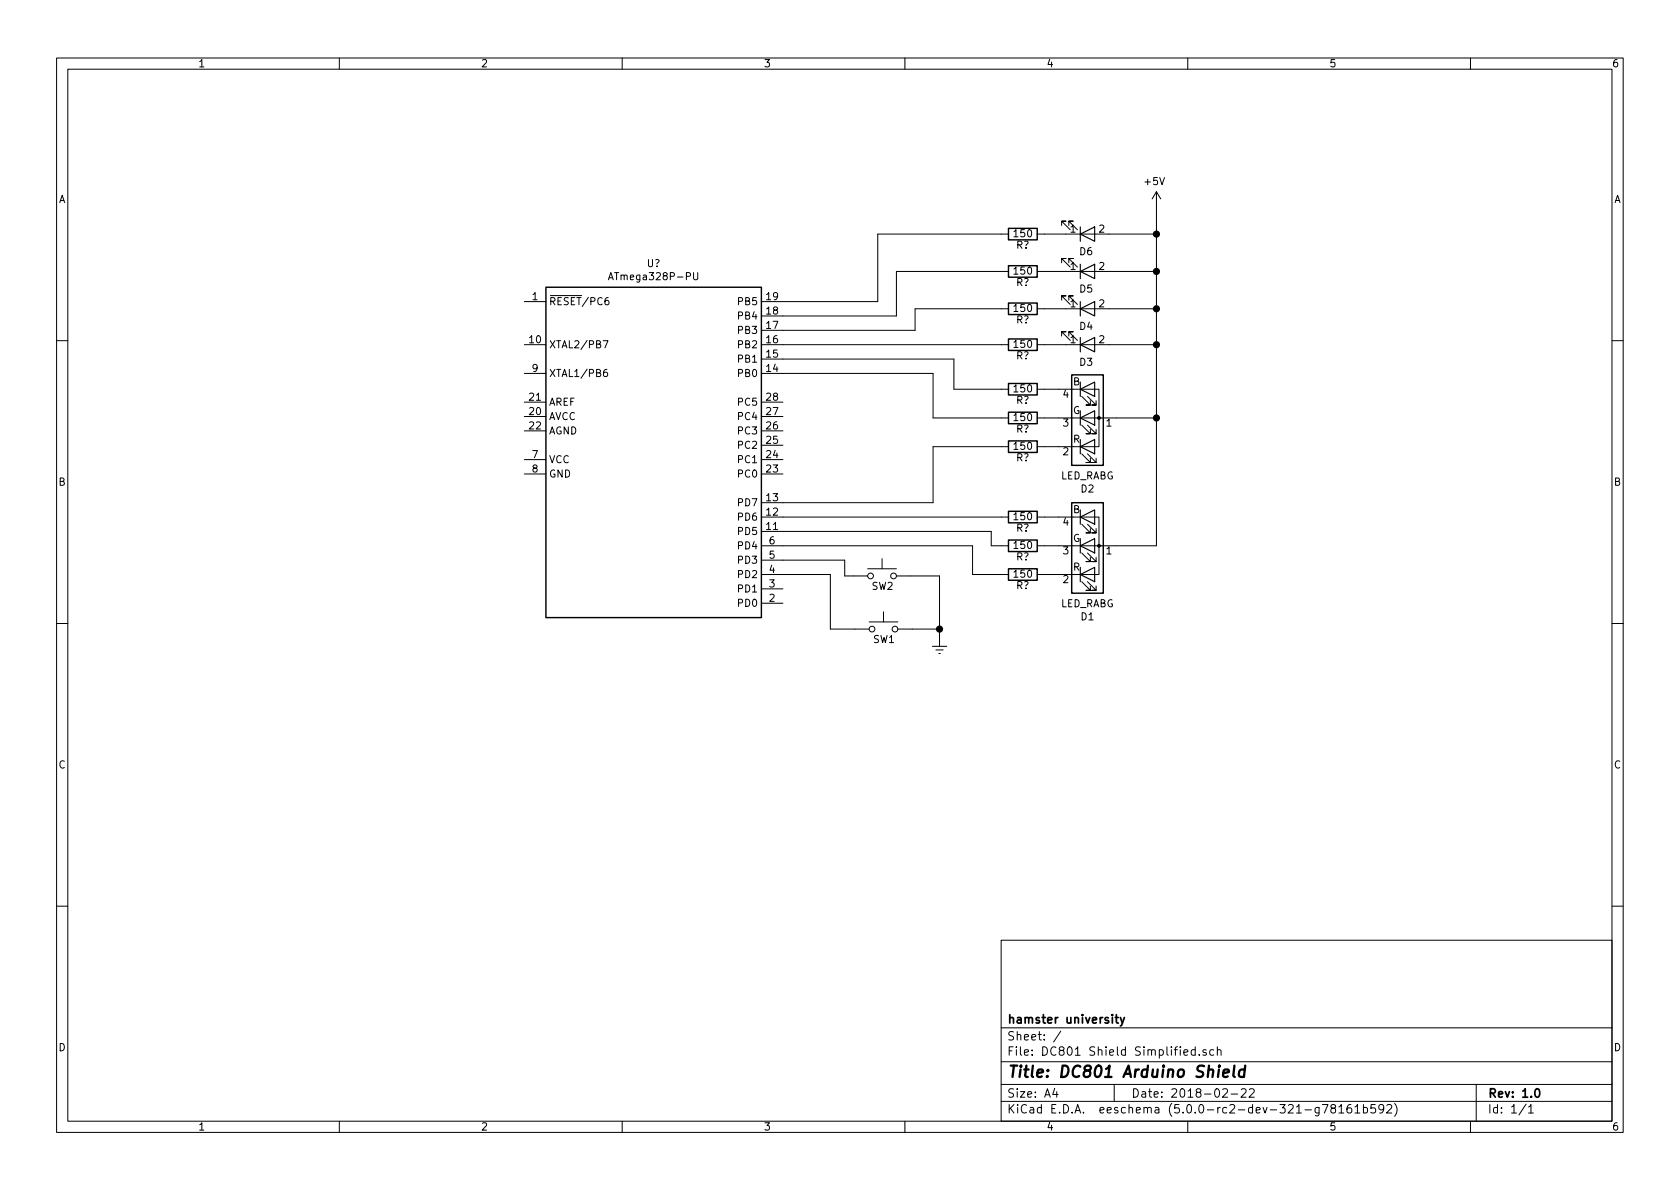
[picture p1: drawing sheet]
EESchema Schematic File Version 4
EELAYER 26 0
EELAYER END
$Descr A4 11693 8268
encoding utf-8
Sheet 1 1
Title "DC801 Arduino Shield"
Date "2018-02-22"
Rev "1.0"
Comp "hamster university"
Comment1 ""
Comment2 ""
Comment3 ""
Comment4 ""
$EndDescr
$Comp
L Device:LED_ARGB D1
U 1 1
P 7570 3790
F 0 "D1" H 7570 4287 50  0000 C CNN
F 1 "LED_RABG" H 7570 4196 50  0000 C CNN
F 2 "LEDs:LED_Cree-PLCC4_3.2x2.8mm_CCW" H 7570 3740 50  0001 C CNN
F 3 "" H 7570 3740 50  0001 C CNN
	1    7570 3790
	1    0    0    1   
$EndComp
$Comp
L Device:LED_ARGB D2
U 1 1
P 7570 2900
F 0 "D2" H 7570 3397 50  0000 C CNN
F 1 "LED_RABG" H 7570 3306 50  0000 C CNN
F 2 "LEDs:LED_Cree-PLCC4_3.2x2.8mm_CCW" H 7570 2850 50  0001 C CNN
F 3 "" H 7570 2850 50  0001 C CNN
	1    7570 2900
	1    0    0    1   
$EndComp
$Comp
L power:+5V #PWR05
U 1 1
P 8050 1425
F 0 "#PWR05" H 8050 1275 50  0001 C CNN
F 1 "+5V" H 8065 1598 50  0000 C CNN
F 2 "" H 8050 1425 50  0001 C CNN
F 3 "" H 8050 1425 50  0001 C CNN
	1    8050 1425
	-1   0    0    -1  
$EndComp
Wire Wire Line
	5450 3790 6770 3790
Wire Wire Line
	6770 3790 6770 3990
Wire Wire Line
	6900 3790 6900 3690
Wire Wire Line
	6900 3690 5450 3690
Wire Wire Line
	5450 3490 6495 3490
Wire Wire Line
	6495 3490 6495 3100
$Comp
L Device:LED D6
U 1 1
P 7570 1620
F 0 "D6" H 7561 1745 50  0000 C CNN
F 1 "LED" V 7517 1503 50  0001 R CNN
F 2 "LEDs:LED_0805" H 7570 1620 50  0001 C CNN
F 3 "" H 7570 1620 50  0001 C CNN
	1    7570 1620
	1    0    0    1   
$EndComp
$Comp
L Device:LED D5
U 1 1
P 7570 1880
F 0 "D5" H 7561 2005 50  0000 C CNN
F 1 "LED" V 7517 1763 50  0001 R CNN
F 2 "LEDs:LED_0805" H 7570 1880 50  0001 C CNN
F 3 "" H 7570 1880 50  0001 C CNN
	1    7570 1880
	1    0    0    1   
$EndComp
$Comp
L Device:LED D4
U 1 1
P 7570 2140
F 0 "D4" H 7561 2265 50  0000 C CNN
F 1 "LED" V 7517 2023 50  0001 R CNN
F 2 "LEDs:LED_0805" H 7570 2140 50  0001 C CNN
F 3 "" H 7570 2140 50  0001 C CNN
	1    7570 2140
	1    0    0    1   
$EndComp
$Comp
L Device:LED D3
U 1 1
P 7570 2390
F 0 "D3" H 7561 2515 50  0000 C CNN
F 1 "LED" V 7517 2273 50  0001 R CNN
F 2 "LEDs:LED_0805" H 7570 2390 50  0001 C CNN
F 3 "" H 7570 2390 50  0001 C CNN
	1    7570 2390
	1    0    0    1   
$EndComp
$Comp
L Switch:SW_Push SW1
U 1 1
P 6150 4370
F 0 "SW1" H 6225 4300 50  0000 R CNN
F 1 "SW_Push" V 6105 4322 50  0001 R CNN
F 2 "" H 6150 4570 50  0001 C CNN
F 3 "" H 6150 4570 50  0001 C CNN
	1    6150 4370
	-1   0    0    -1  
$EndComp
$Comp
L Switch:SW_Push SW2
U 1 1
P 6140 4000
F 0 "SW2" H 6215 3930 50  0000 R CNN
F 1 "SW_Push" V 6095 3952 50  0001 R CNN
F 2 "" H 6140 4200 50  0001 C CNN
F 3 "" H 6140 4200 50  0001 C CNN
	1    6140 4000
	-1   0    0    -1  
$EndComp
Wire Wire Line
	5780 3990 5450 3990
$Comp
L Device:R R?
U 1 1
P 7120 2700
F 0 "R?" V 7040 2700 50  0000 C CNN
F 1 "150" V 7120 2700 50  0000 C CNN
F 2 "Resistors_SMD:R_0805" V 7050 2700 50  0001 C CNN
F 3 "" H 7120 2700 50  0001 C CNN
	1    7120 2700
	0    1    -1   0   
$EndComp
$Comp
L Device:R R?
U 1 1
P 7120 2900
F 0 "R?" V 7040 2900 50  0000 C CNN
F 1 "150" V 7120 2900 50  0000 C CNN
F 2 "Resistors_SMD:R_0805" V 7050 2900 50  0001 C CNN
F 3 "" H 7120 2900 50  0001 C CNN
	1    7120 2900
	0    1    -1   0   
$EndComp
$Comp
L Device:R R?
U 1 1
P 7120 3100
F 0 "R?" V 7040 3100 50  0000 C CNN
F 1 "150" V 7120 3100 50  0000 C CNN
F 2 "Resistors_SMD:R_0805" V 7050 3100 50  0001 C CNN
F 3 "" H 7120 3100 50  0001 C CNN
	1    7120 3100
	0    1    -1   0   
$EndComp
$Comp
L Device:R R?
U 1 1
P 7120 3590
F 0 "R?" V 7040 3590 50  0000 C CNN
F 1 "150" V 7120 3590 50  0000 C CNN
F 2 "Resistors_SMD:R_0805" V 7050 3590 50  0001 C CNN
F 3 "" H 7120 3590 50  0001 C CNN
	1    7120 3590
	0    1    -1   0   
$EndComp
$Comp
L Device:R R?
U 1 1
P 7120 3790
F 0 "R?" V 7040 3790 50  0000 C CNN
F 1 "150" V 7120 3790 50  0000 C CNN
F 2 "Resistors_SMD:R_0805" V 7050 3790 50  0001 C CNN
F 3 "" H 7120 3790 50  0001 C CNN
	1    7120 3790
	0    1    -1   0   
$EndComp
$Comp
L Device:R R?
U 1 1
P 7120 3990
F 0 "R?" V 7040 3990 50  0000 C CNN
F 1 "150" V 7120 3990 50  0000 C CNN
F 2 "Resistors_SMD:R_0805" V 7050 3990 50  0001 C CNN
F 3 "" H 7120 3990 50  0001 C CNN
	1    7120 3990
	0    1    -1   0   
$EndComp
$Comp
L Device:R R?
U 1 1
P 7120 2390
F 0 "R?" V 7040 2390 50  0000 C CNN
F 1 "150" V 7120 2390 50  0000 C CNN
F 2 "Resistors_SMD:R_0805" V 7050 2390 50  0001 C CNN
F 3 "" H 7120 2390 50  0001 C CNN
	1    7120 2390
	0    1    -1   0   
$EndComp
$Comp
L Device:R R?
U 1 1
P 7120 2140
F 0 "R?" V 7040 2140 50  0000 C CNN
F 1 "150" V 7120 2140 50  0000 C CNN
F 2 "Resistors_SMD:R_0805" V 7050 2140 50  0001 C CNN
F 3 "" H 7120 2140 50  0001 C CNN
	1    7120 2140
	0    1    -1   0   
$EndComp
$Comp
L Device:R R?
U 1 1
P 7120 1880
F 0 "R?" V 7040 1880 50  0000 C CNN
F 1 "150" V 7120 1880 50  0000 C CNN
F 2 "Resistors_SMD:R_0805" V 7050 1880 50  0001 C CNN
F 3 "" H 7120 1880 50  0001 C CNN
	1    7120 1880
	0    1    -1   0   
$EndComp
$Comp
L Device:R R?
U 1 1
P 7120 1620
F 0 "R?" V 7040 1620 50  0000 C CNN
F 1 "150" V 7120 1620 50  0000 C CNN
F 2 "Resistors_SMD:R_0805" V 7050 1620 50  0001 C CNN
F 3 "" H 7120 1620 50  0001 C CNN
	1    7120 1620
	0    1    -1   0   
$EndComp
Wire Wire Line
	6770 3990 6970 3990
Wire Wire Line
	6900 3790 6970 3790
Wire Wire Line
	6970 3590 5450 3590
Wire Wire Line
	7270 3990 7370 3990
Wire Wire Line
	7270 3790 7370 3790
Wire Wire Line
	7270 3590 7370 3590
Wire Wire Line
	6495 3100 6970 3100
Wire Wire Line
	7270 3100 7370 3100
Wire Wire Line
	7270 2900 7370 2900
Wire Wire Line
	7270 2700 7370 2700
Wire Wire Line
	6640 2700 6970 2700
Wire Wire Line
	7270 2390 7420 2390
Wire Wire Line
	6370 2140 6970 2140
Wire Wire Line
	7270 2140 7420 2140
Wire Wire Line
	6240 1880 6970 1880
Wire Wire Line
	7270 1880 7420 1880
Wire Wire Line
	6110 1620 6970 1620
Wire Wire Line
	7270 1620 7420 1620
Wire Wire Line
	8050 1620 8050 1880
Wire Wire Line
	7720 1620 8050 1620
Wire Wire Line
	7770 3790 8050 3790
Wire Wire Line
	7770 2900 8050 2900
Connection ~ 8050 2900
Wire Wire Line
	8050 2900 8050 3790
Wire Wire Line
	7720 2140 8050 2140
Connection ~ 8050 2140
Wire Wire Line
	7720 1880 8050 1880
Connection ~ 8050 1880
Wire Wire Line
	8050 1880 8050 2140
$Comp
L power:GNDREF #PWR?
U 1 1
P 6540 4440
F 0 "#PWR?" H 6540 4190 50  0001 C CNN
F 1 "GNDREF" H 6545 4267 50  0001 C CNN
F 2 "" H 6540 4440 50  0001 C CNN
F 3 "" H 6540 4440 50  0001 C CNN
	1    6540 4440
	-1   0    0    -1  
$EndComp
Wire Wire Line
	5950 4370 5780 4370
Wire Wire Line
	5780 4370 5780 3990
Wire Wire Line
	5450 3890 5880 3890
Wire Wire Line
	5880 4000 5940 4000
Wire Wire Line
	6350 4370 6540 4370
Wire Wire Line
	6340 4000 6540 4000
$Comp
L atmega328p:ATmega328P-PU U?
U 1 1
P 4550 2990
F 0 "U?" H 4550 4157 50  0000 C CNN
F 1 "ATmega328P-PU" H 4550 4066 50  0000 C CNN
F 2 "Package_DIP:DIP-28_W7.62mm" H 4550 2990 50  0001 C CIN
F 3 "http://ww1.microchip.com/downloads/en/DeviceDoc/atmel-8271-8-bit-avr-microcontroller-atmega48a-48pa-88a-88pa-168a-168pa-328-328p_datasheet.pdf" H 4550 2990 50  0001 C CNN
	1    4550 2990
	1    0    0    -1  
$EndComp
Connection ~ 6540 4370
Wire Wire Line
	6540 4370 6540 4000
Wire Wire Line
	6540 4440 6540 4370
Wire Wire Line
	8050 1425 8050 1620
Connection ~ 8050 1620
Wire Wire Line
	6110 1620 6110 2090
Wire Wire Line
	6110 2090 5450 2090
Wire Wire Line
	6240 1880 6240 2190
Wire Wire Line
	6240 2190 5450 2190
Wire Wire Line
	6370 2140 6370 2290
Wire Wire Line
	6370 2290 5450 2290
Wire Wire Line
	6640 2700 6640 2490
Wire Wire Line
	6640 2490 5450 2490
Wire Wire Line
	6495 2900 6495 2590
Wire Wire Line
	6495 2590 5450 2590
Wire Wire Line
	6495 2900 6970 2900
Wire Wire Line
	8050 2140 8050 2390
Wire Wire Line
	7720 2390 8050 2390
Connection ~ 8050 2390
Wire Wire Line
	8050 2390 8050 2900
Wire Wire Line
	5450 2390 6970 2390
Wire Wire Line
	5880 3890 5880 4000
$EndSCHEMATC
